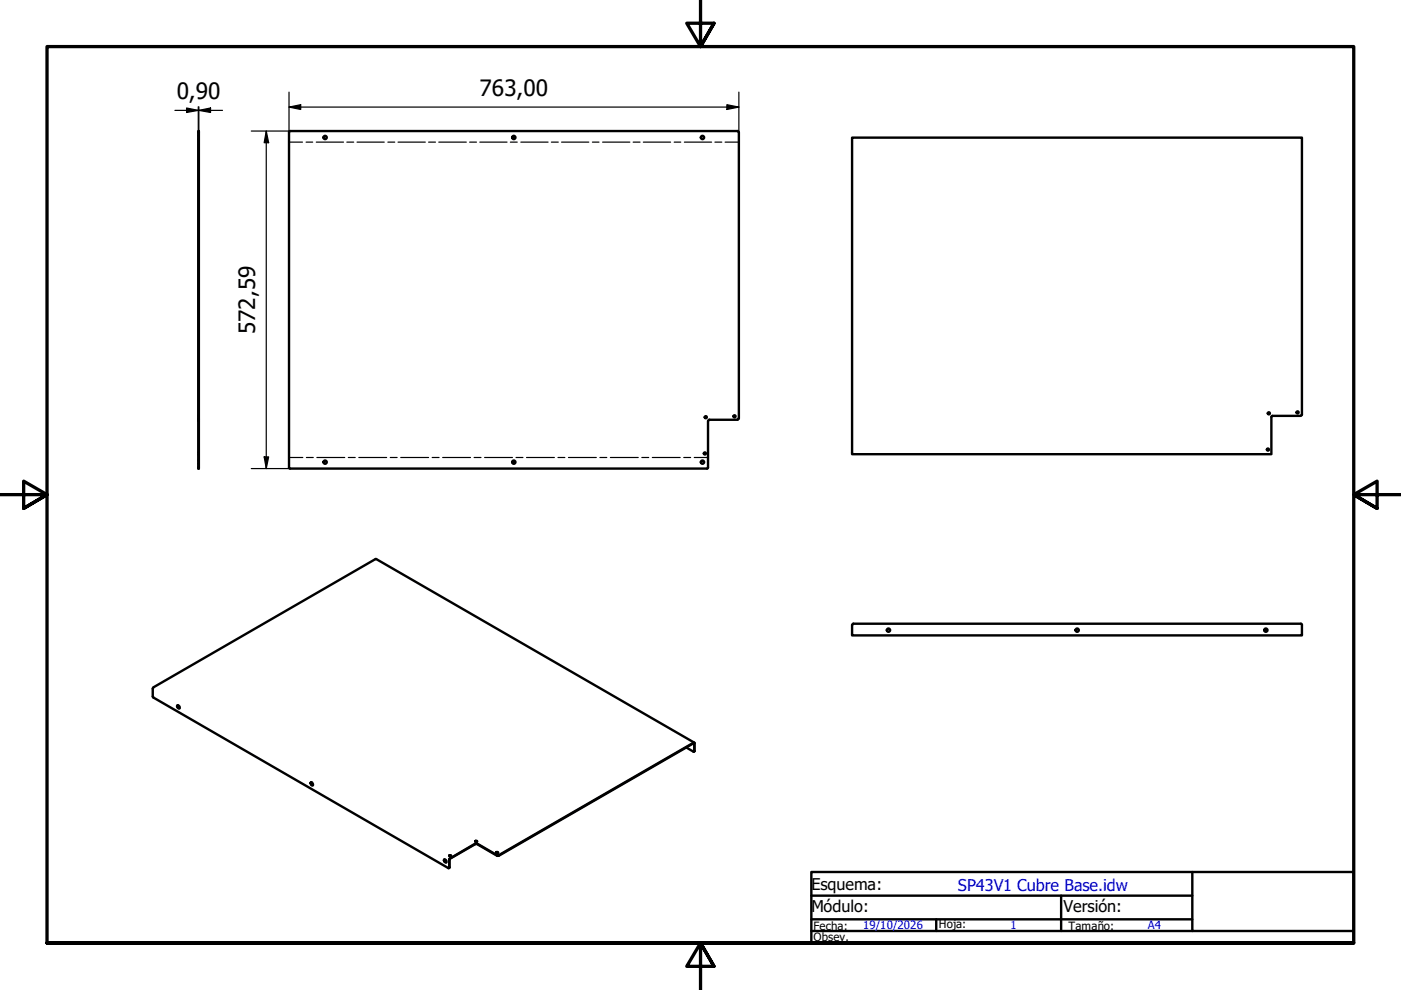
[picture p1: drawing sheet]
<svg xmlns="http://www.w3.org/2000/svg" width="297mm" height="210mm" viewBox="0 0 297 210" stroke-linecap="round" stroke-linejoin="round" font-family="sans-serif">
<!-- layer: Visible (ISO) -->
<g fill="none" stroke="#000" stroke-width=".51">
<path d="M61.3 28v71.1l.2 .2M61.5 27.8l-.2 .2M61.5 27.8h94.9M156.4 27.8l.2 .2M156.7 28v60.7M42 89v10.3h.2v-71.5h-.2v61.2h.2M150.1 89.3v9.8l-.2 .2h-88.4M156.4 89h-6l-.2 .2M156.6 88.7l-.2 .2M276 87.9l-.2 .2M276 87.9v-58.7h-95.3v67.1h88.9v-8.1h6.2M180.7 132.5v2.2h95.3v-2.2"/>
<path d="M180.9 132.2h94.9M180.9 132.2l-.2 .3M275.8 132.2l.2 .3M37.6 149.6a.38 .38 0 0 1 .4 .1 .38 .38 0 0 1 0 .5 .45 .45 0 0 1-.4-.6zM37.7 149.5a.48 .48 0 0 0 .3 .6M145.5 158.5l1.6 .9 .1-1.8-41.5 23.9h-.3l-4.5-2.6-5.5 3.2-.1 1.8-.1 .2M147.2 157.5l-67.4-39-47.2 27.2-.2 .3v1.7l.1 .2 62.6 36.2 .1-.2 .1-1.9 5.5-3.1h.4l4.5 2.5 41.4-23.9h.2v1.8l-.2 .1M65.9 165.9a.35 .35 0 0 1 .4 .2 .35 .35 0 0 1-.1 .4l-.4-.3zM66 165.8a.41 .41 0 0 0 0 .5 .41 .41 0 0 0 .4 .2M100.8 178.4h.4M100.8 178.3h.3a.16 .16 0 0 1-.1 .2 .16 .16 0 0 1-.2-.2zM94.2 182.2a.39 .39 0 0 1 .4 .2 .39 .39 0 0 1 0 .5 .45 .45 0 0 1-.4-.7z"/>
<path d="M94.2 182.2l.2 .5 .2 .2M95.2 181.5h.4M95.3 181.3h.3a.16 .16 0 0 1-.2 .2 .16 .16 0 0 1-.2-.1zM105.2 180.7h.4v.1l-.3 .1zM105.2 180.8h.4"/>
<circle cx="68.9" cy="29.2" r=".35"/>
<circle cx="108.9" cy="29.2" r=".35"/>
<circle cx="148.9" cy="29.2" r=".35"/>
<circle cx="68.9" cy="98" r=".35"/>
<circle cx="108.9" cy="98" r=".35"/>
<circle cx="148.9" cy="98" r=".35"/>
<circle cx="149.4" cy="96.1" r=".22"/>
<circle cx="149.6" cy="88.5" r=".22"/>
<circle cx="155.7" cy="88.3" r=".22"/>
<circle cx="268.8" cy="95.3" r=".22"/>
<circle cx="269" cy="87.6" r=".22"/>
<circle cx="275.1" cy="87.4" r=".22"/>
<circle cx="188.4" cy="133.6" r=".35"/>
<circle cx="228.4" cy="133.6" r=".35"/>
<circle cx="268.4" cy="133.6" r=".35"/>
</g>
<!-- layer: Bend Centerline (ISO) -->
<g fill="none" stroke="#000" stroke-width=".25">
<path d="M61.3 30.1h2.8M64.9 30.1h1.4M67.1 30.1h5.7M73.5 30.1h1.5M75.7 30.1h5.8M82.2 30.1h1.5M84.4 30.1h5.8M90.9 30.1h1.4M93 30.1h5.9M99.6 30.1h1.4M101.7 30.1h5.8M108.2 30.1h1.5"/>
<path d="M110.4 30.1h5.8M116.9 30.1h1.5M119.1 30.1h5.7M125.6 30.1h1.4M127.8 30.1h5.7M134.2 30.1h1.5M136.4 30.1h5.8M142.9 30.1h1.4M145.1 30.1h5.8M151.6 30.1h1.4M153.7 30.1h3M61.3 97h2.9"/>
<path d="M65 97h1.4M67.2 97h5.9M73.9 97h1.4M76.1 97h5.9M82.7 97h1.5M85 97h5.9M91.6 97h1.5M93.9 97h5.9M100.5 97h1.5M102.7 97h5.9M109.4 97h1.5M111.6 97h5.9"/>
<path d="M118.3 97h1.5M120.5 97h5.9M127.2 97h1.5M129.4 97h5.9M136.1 97h1.4M138.3 97h5.9M145 97h1.4M147.2 97h2.9"/>
</g>
<!-- layer: Hidden (ISO) -->
<path d="M42 29.6h.2M42 28.8h.2M42 88.7h.2M42 88.3h.2M42 88.5h.2M42 88.1h.2M42 96.4h.2M42 95.9h.2M42 97.6h.2M42 98.3h.2" fill="none" stroke="#000" stroke-width=".38"/>
<!-- layer: Border (ISO) -->
<path d="M148.5 -.1v10l-2.9-5h5.8l-2.9 5 2.9-5M0 104.9h10l-5-2.9v5.8l5-2.9-5 2.9M297 104.9h-10l5-2.9v5.8l-5-2.9 5 2.9M10 199.9v-190h277v190h-277h277M151.4 204.9l-2.9-5 2.9 5h-5.8l2.9-5v10" fill="none" stroke="#000" stroke-width=".7"/>
<!-- layer: Title (ISO) -->
<path d="M172 184.9h115v15h-115zM172 197.4h80.8M172 194.9h80.8M172 189.9h80.8M198.5 194.9v2.5M225 189.9v7.5M252.8 184.9v12.5h34.2" fill="none" stroke="#000" stroke-width=".51"/>
<!-- layer: Dimension (ISO) -->
<g fill="none" stroke="#000" stroke-width=".25">
<path d="M61.3 19.5v8.5M156.7 19.5v8.5M37.1 23.4h10.1M39.6 22.9l2.4 .5-2.4 .4zM42 22.6v66.7M42.2 23.4l2.4-.5v.9zM42.2 22.6v66.7M53.3 27.8h8.2M56.5 27.8l.5 2.5h-1zM56.5 27.8v71.5M61.3 22.7l2.5-.5v1zM61.3 22.7h95.4"/>
<path d="M154.1 22.2l2.6 .5-2.6 .5zM53.3 99.3h8.2M56 96.9h1l-.5 2.4z"/>
</g>
<g fill="#000">
<path d="M39.6 22.9l2.4 .5-2.4 .4z" fill-rule="evenodd"/>
<path d="M42.2 23.4l2.4-.5v.9z" fill-rule="evenodd"/>
<path d="M56.5 27.8l.5 2.5h-1z" fill-rule="evenodd"/>
<path d="M61.3 22.7l2.5-.5v1z" fill-rule="evenodd"/>
<path d="M154.1 22.2l2.6 .5-2.6 .5z" fill-rule="evenodd"/>
<path d="M56 96.9h1l-.5 2.4z" fill-rule="evenodd"/>
</g>
<g font-size="4.8">
<text x="37.5" y="21">0,90</text>
<text x="101.7" y="20.4">763,00</text>
<text x="54.1" y="70.8" transform="rotate(-90 54.1 70.8)">572,59</text>
</g>
<g font-size="3.4">
<text x="172" y="188.7">Esquema:</text>
<text x="172" y="193.5">Módulo:</text>
<text x="225.5" y="193.5">Versión:</text>
</g>
<text font-size="3.4" fill="#00f" x="203.1" y="188.8">SP43V1 Cubre Base.idw</text>
<g font-size="2.4">
<text x="172.5" y="197.2">Fecha:</text>
<text x="199.1" y="196.8">Hoja:</text>
<text x="226.6" y="197.1">Tamaño:</text>
<text x="172.5" y="199.6">Obsev.</text>
</g>
<g font-size="2.4" fill="#00f">
<text x="183" y="197">19/10/2026</text>
<text x="214.2" y="196.9">1</text>
<text x="243.4" y="197">A4</text>
</g>
</svg>
